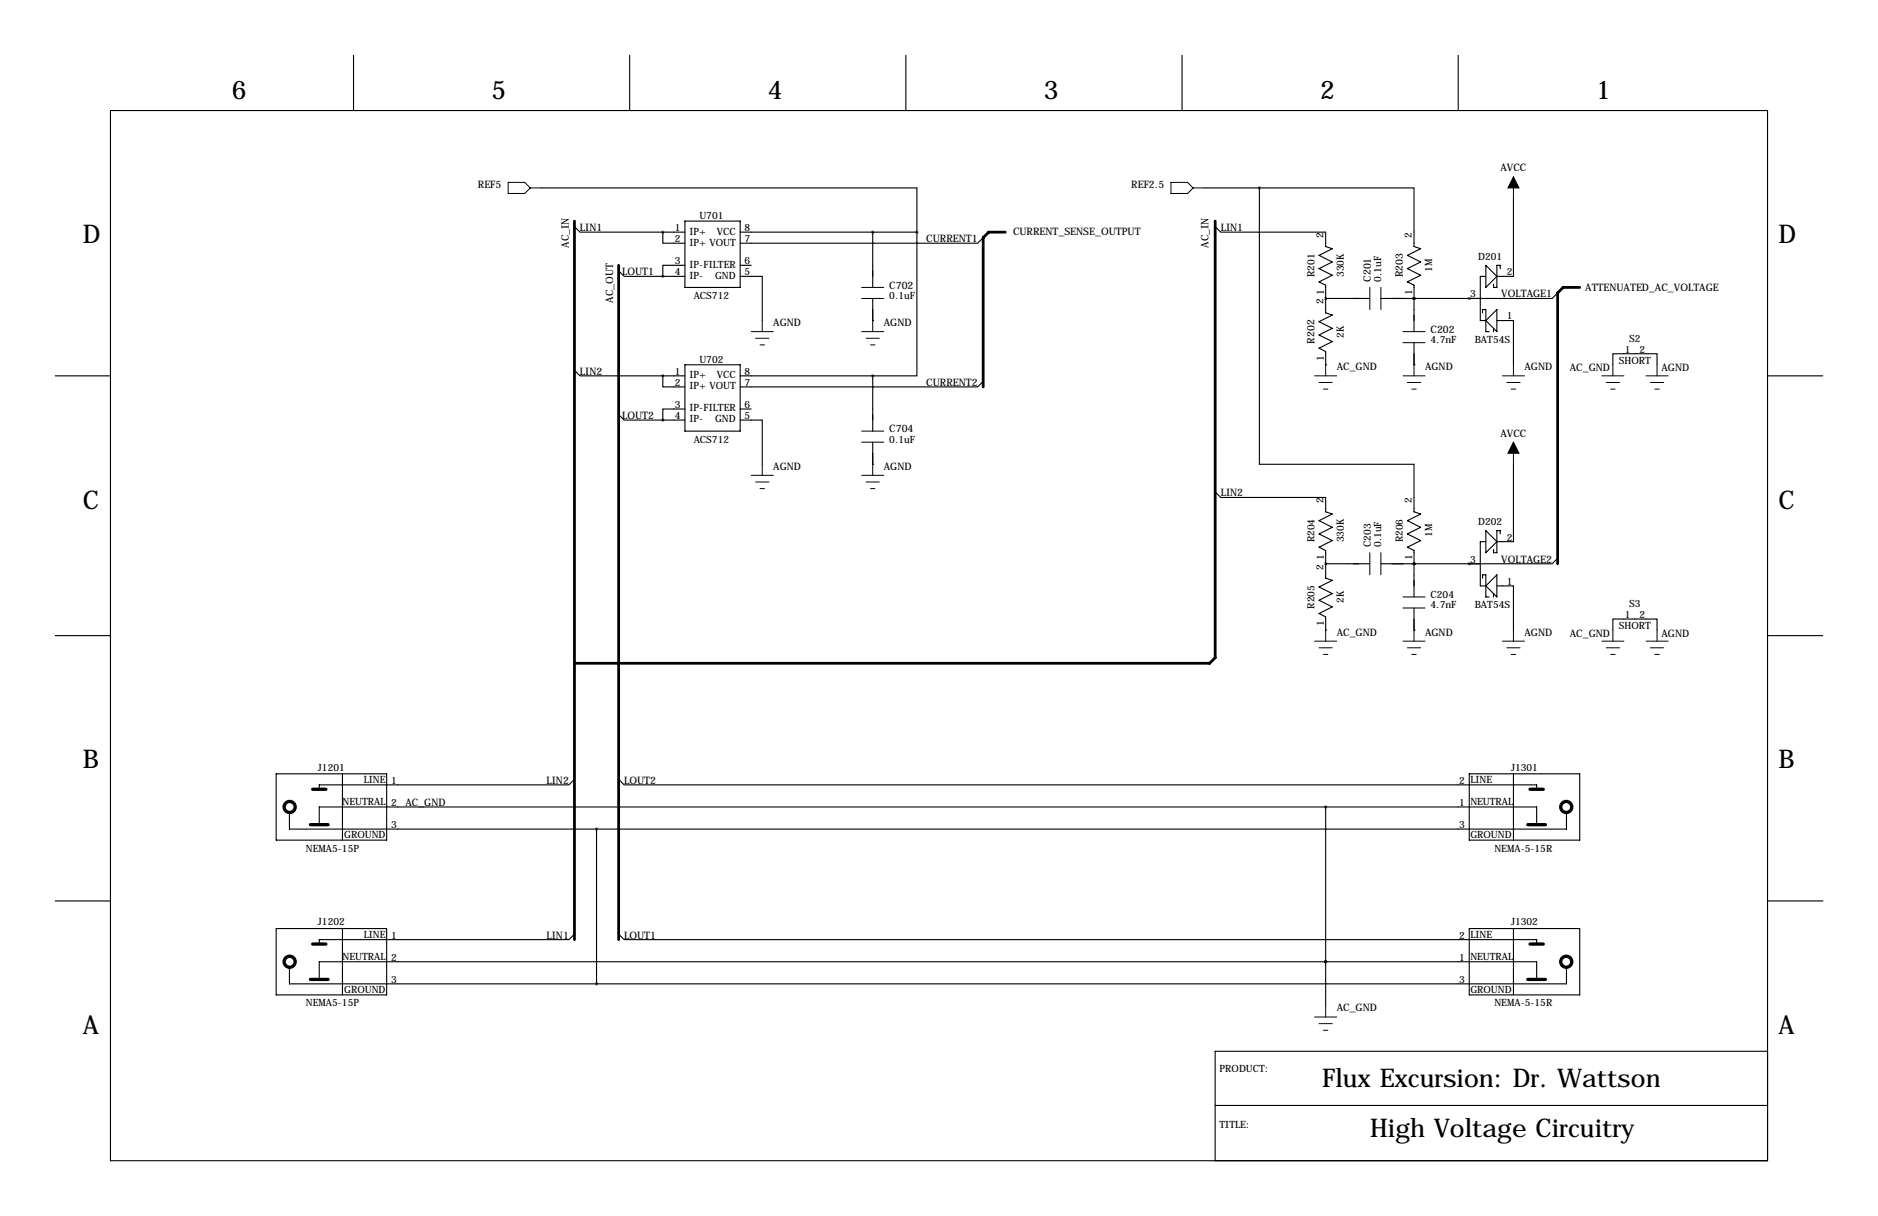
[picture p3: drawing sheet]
<svg xmlns="http://www.w3.org/2000/svg" width="432mm" height="279mm" viewBox="0 0 432 279" stroke-linecap="round" stroke-linejoin="round" font-family="sans-serif">
<g fill="none" stroke="#000" stroke-width=".25">
<path d="M81.3 12.7v12.7M144.8 12.7v12.7M208.3 12.7v12.7M271.8 12.7v12.7M335.3 12.7v12.7M25.4 25.4h381v241.3h-381zM124.5 43.2h86.3v10.1M132.1 52.1l1.2 1.2h19.1M152.4 53.3v2.6h5.1M152.4 53.3h5.1M157.5 50.8h12.7v15.2h-12.7zM170.2 53.3h40.6"/>
<path d="M200.7 53.3v12.7M210.8 53.3v33.1h-10.1M226.1 54.6l-1.3 1.3h-54.6M276.9 43.2h12.7M279.4 52.1l1.3 1.2h24.1v3.3l1.5 .6-3 1.5 3 1.5-3 1.5 3 1.5-3 1.6 1.5 .7v6.4l1.5 .5-3 1.5 3 1.5-3 1.6 3 1.5-3 1.5 1.5 .8v3M289.6 43.2v63.5h35.5v10.9l1.5 .5-3 1.5 3 1.6-3 1.5 3 1.5-3 1.5 1.5 .8v10.7M289.6 43.2h35.5v13.4l1.5 .6-3 1.5 3 1.5-3 1.5 3 1.5-3 1.6 1.5 .7v10.7M348 45.7v17.8h-3.8M142.2 62.2l1.3 1.3h8.9M152.4 63.5h5.1M157.5 61h-5.1v2.5M170.2 63.5h5.1v10.2"/>
<path d="M170.2 61h2.5M200.7 73.7h.1M200.7 68.6v5.1M304.8 68.6h.1M304.8 68.6h10.2M317.5 68.6h22.9M325.1 68.6h.1M325.1 78.7v5.1M337.8 68.6h.1M340.9 71.9v-.8h.7v5.1h.8M341.6 63.5h-1.2v10.2h1.2M341.6 61l2.6 2.5-2.6 2.5z"/>
<path d="M343.4 75.4v.8M344.2 73.7h3.8v10.1M344.2 71.1v5.1l-2.6-2.5zM344.9 61.7v-.7h-.7v5h-.8v-.7M358.1 67.3l-1.2 1.3h-19.1M12.7 86.4h12.7M132.1 85.1l1.2 1.3h19.1M142.2 95.2l1.3 1.3h8.9M152.4 86.4v2.5h5.1M152.4 86.4h5.1M152.4 96.5h5.1M157.5 94h-5.1v2.5"/>
<path d="M157.5 83.8h12.7v15.3h-12.7zM170.2 96.5h5.1v10.2M170.2 86.4h30.5M170.2 94h2.5M200.7 86.4v12.7M226.1 87.6l-1.3 1.3h-54.6M304.8 83.8h.1M325.1 83.8h.1M370.8 83.8v-2.5h10.2v2.5M406.4 86.4h12.7M200.7 106.7h.1M200.7 101.6v5.1"/>
<path d="M279.4 113l1.3 1.3h24.1v3.3l1.5 .5-3 1.5 3 1.6-3 1.5 3 1.5-3 1.5 1.5 .8v6.3l1.5 .5-3 1.6 3 1.5-3 1.5 3 1.5-3 1.6 1.5 .7v3.1M348 106.7v17.8h-3.8M304.8 129.5h.1M304.8 129.5h10.2M317.5 129.5h22.9M325.1 129.5h.1M325.1 139.7v5.1M337.8 129.5h.1M340.9 132.8v-.7h.7v5.1h.8M341.6 124.5h-1.2v10.1h1.2M341.6 121.9l2.6 2.6-2.6 2.5zM343.4 136.4v.8"/>
<path d="M344.2 132.1v5.1l-2.6-2.6zM344.2 134.6h3.8v10.2M344.9 122.7v-.8h-.7v5.1h-.8v-.8M358.1 128.3l-1.2 1.2h-19.1M12.7 146h12.7M304.8 144.8h.1M325.1 144.8h.1M370.8 144.8v-2.6h10.2v2.6M406.4 146h12.7M63.5 177.8h25.4v15.2h-25.4zM78.7 177.8v15.2M132.1 179.1l-1.3 1.2h-57.4v1.1"/>
<path d="M142.2 179.1l1.3 1.2h209.8v1.1M337.8 177.8h25.4v15.2h-25.4zM348 177.8v15.2M66.5 186.7v3.8h293.7v-3.8M73.7 189.5h-.3v-4.1h279.9v4.1h-.2M137.2 190.5v35.6M304.8 185.4v45.7M12.7 207h12.7M63.5 213.4h25.4v15.2h-25.4zM78.7 213.4v15.2M132.1 214.6l-1.3 1.3h-57.4v1M142.2 214.6l1.3 1.3h209.8v1"/>
<path d="M337.8 213.4h25.4v15.2h-25.4zM348 213.4v15.2M406.5 207h12.7M66.5 222.2v3.9h293.7v-3.9M73.7 225h-.3v-4h279.9v4h-.2M304.8 221h.1M279.4 254h127M406.4 241.6h-127v25.1"/>
</g>
<g fill="none" stroke="#000" stroke-width=".76">
<path d="M71.4 189.5h4M71.9 181.4h3M351.3 189.5h4M351.8 181.4h3M71.9 216.9h3M351.8 216.9h3M71.4 225h4M351.3 225h4"/>
<circle cx="66.6" cy="185.4" r="1.27"/>
<circle cx="360.1" cy="185.4" r="1.27"/>
<circle cx="66.6" cy="221" r="1.27"/>
<circle cx="360.1" cy="221" r="1.27"/>
</g>
<g fill="none" stroke="#000" stroke-width=".23">
<path d="M116.8 41.9h3.8l1.3 1.3-1.3 1.2h-3.8zM121.9 43.2h2.6M269.2 41.9h3.8l1.3 1.3-1.3 1.2h-3.8zM274.3 43.2h2.6M348 40.6v5.1M172.7 76.2h5.1M173.7 77.7h3.1M174.8 79.2h1M175.3 73.7v2.5M198.1 66h5.1M198.1 68.6h5.1M198.1 76.2h5.1"/>
<path d="M199.1 77.7h3.1M200.2 79.2h1M200.7 73.7v2.5M315 66v5.1M317.5 66v5.1M322.6 76.2h5.1M322.6 78.7h5.1M198.1 99.1h5.1M302.3 86.4h5M303.3 87.9h3M304.3 89.4h1M304.8 83.8v2.6"/>
<path d="M322.6 86.4h5.1M323.6 87.9h3M324.6 89.4h1M325.1 83.8v2.6M345.4 86.4h5.1M346.5 87.9h3M347.5 89.4h1M348 83.8v2.6M368.3 86.4h5.1M369.3 87.9h3.1M370.3 89.4h1M370.8 83.8v2.6"/>
<path d="M378.5 86.4h5M379.5 87.9h3M380.5 89.4h1M381 83.8v2.6M172.7 109.2h5.1M173.7 110.7h3.1M174.8 112.3h1M175.3 106.7v2.5M198.1 101.6h5.1M198.1 109.2h5.1M199.1 110.7h3.1M200.2 112.3h1"/>
<path d="M200.7 106.7v2.5M348 101.6v5.1M315 127v5.1M317.5 127v5.1M322.6 137.2h5.1M322.6 139.7h5.1M302.3 147.3h5M303.3 148.8h3M304.3 150.4h1M304.8 144.8v2.5M322.6 147.3h5.1M323.6 148.8h3"/>
<path d="M324.6 150.4h1M325.1 144.8v2.5M345.4 147.3h5.1M346.5 148.8h3M347.5 150.4h1M348 144.8v2.5M368.3 147.3h5.1M369.3 148.8h3.1M370.3 150.4h1M370.8 144.8v2.5M378.5 147.3h5M379.5 148.8h3"/>
<path d="M380.5 150.4h1M381 144.8v2.5M302.3 233.7h5M303.3 235.2h3M304.3 236.7h1M304.8 231.1v2.6"/>
</g>
<path d="M348 40.6l1.2 2.6h-2.5zM348 101.6l1.2 2.5h-2.5z" fill="#000" stroke="#000" stroke-width=".23"/>
<path d="M200.6 86.4a.05 .05 0 0 0 .1 0 .05 .05 0 0 0-.1 0zM200.6 53.3a.05 .05 0 0 0 .1 0 .05 .05 0 0 0-.1 0zM137.1 190.5a.05 .05 0 0 0 .1 0 .05 .05 0 0 0-.1 0zM137.1 226.1a.05 .05 0 0 0 .1 0 .05 .05 0 0 0-.1 0zM289.5 43.2a.05 .05 0 0 0 .1 0 .05 .05 0 0 0-.1 0z" fill="#000" stroke="#000" stroke-width=".63"/>
<path d="M132.1 50.8v165.1M231.1 53.3h-3.8l-1.2 1.3v34.3M279.4 50.8v100.3l-1.3 1.3h-146M142.2 61v154.9M363.2 66h-3.8l-1.3 1.3v62.2" fill="none" stroke="#000" stroke-width=".63"/>
<g font-size="5.9">
<text x="53.3" y="22.9">6</text>
<text x="113" y="22.9">5</text>
<text x="176.5" y="22.9">4</text>
<text x="240" y="22.9">3</text>
<text x="303.5" y="22.9">2</text>
<text x="367" y="22.9">1</text>
<text x="19" y="55.9">D</text>
<text x="408.9" y="55.9">D</text>
<text x="19" y="116.8">C</text>
<text x="408.9" y="116.8">C</text>
<text x="19" y="176.5">B</text>
<text x="408.9" y="176.5">B</text>
<text x="19" y="237.5">A</text>
<text x="408.9" y="237.5">A</text>
<text x="304" y="249.7">Flux Excursion: Dr. Wattson</text>
<text x="315.1" y="261.2">High Voltage Circuitry</text>
</g>
<g font-size="2.4">
<text x="345" y="39.4">AVCC</text>
<text x="109.9" y="43.2">REF5</text>
<text x="260.1" y="43.2">REF2.5</text>
<text x="133.3" y="53.1">LIN1</text>
<text x="280.7" y="53.1">LIN1</text>
<text x="130.8" y="56.9" transform="rotate(-90 130.8 56.9)">AC_IN</text>
<text x="213" y="55.6">CURRENT1</text>
<text x="232.9" y="54.1">CURRENT_SENSE_OUTPUT</text>
<text x="277.9" y="56.9" transform="rotate(-90 277.9 56.9)">AC_IN</text>
<text x="143" y="63.2">LOUT1</text>
<text x="315.2" y="64.8" transform="rotate(-90 315.2 64.8)">C201</text>
<text x="322.6" y="63.7" transform="rotate(-90 322.6 63.7)">R203</text>
<text x="141" y="69.6" transform="rotate(-90 141 69.6)">AC_OUT</text>
<text x="204.5" y="66.3">C702</text>
<text x="345.2" y="68.3">VOLTAGE1</text>
<text x="364.5" y="66.8">ATTENUATED_AC_VOLTAGE</text>
<text x="177.8" y="74.9">AGND</text>
<text x="203.2" y="74.9">AGND</text>
<text x="328.9" y="76.5">C202</text>
<text x="302.3" y="79" transform="rotate(-90 302.3 79)">R202</text>
<text x="133.3" y="86.1">LIN2</text>
<text x="213" y="88.6">CURRENT2</text>
<text x="307.3" y="85.1">AC_GND</text>
<text x="327.7" y="85.1">AGND</text>
<text x="350.5" y="85.1">AGND</text>
<text x="360.9" y="85.3">AC_GND</text>
<text x="382" y="85.3">AGND</text>
<text x="143" y="96.3">LOUT2</text>
<text x="204.5" y="99.3">C704</text>
<text x="345" y="100.3">AVCC</text>
<text x="177.8" y="107.9">AGND</text>
<text x="203.2" y="107.9">AGND</text>
<text x="280.7" y="114">LIN2</text>
<text x="345.2" y="129.3">VOLTAGE2</text>
<text x="307.3" y="146">AC_GND</text>
<text x="327.7" y="146">AGND</text>
<text x="350.5" y="146">AGND</text>
<text x="360.9" y="146.3">AC_GND</text>
<text x="382" y="146.3">AGND</text>
<text x="93.2" y="185.2">AC_GND</text>
<text x="125.6" y="180.1">LIN2</text>
<text x="143.5" y="180.1">LOUT2</text>
<text x="125.6" y="215.6">LIN1</text>
<text x="143.5" y="215.6">LOUT1</text>
<text x="307.3" y="232.4">AC_GND</text>
</g>
<g font-size="2.3">
<text x="155.1" y="53.1">1</text>
<text x="158.5" y="53.9">IP+</text>
<text x="160.8" y="50.3">U701</text>
<text x="164.8" y="53.9">VCC</text>
<text x="171.2" y="53.1">8</text>
<text x="155.1" y="55.6">2</text>
<text x="158.5" y="56.4">IP+ VOUT</text>
<text x="171.2" y="55.6">7</text>
<text x="304.3" y="54.7" transform="rotate(-90 304.3 54.7)">2</text>
<text x="324.6" y="54.7" transform="rotate(-90 324.6 54.7)">2</text>
<text x="339.9" y="59.7">D201</text>
<text x="155.1" y="60.7">3</text>
<text x="155.1" y="63.2">4</text>
<text x="158.5" y="61.5">IP-FILTER</text>
<text x="158.5" y="64.1">IP-</text>
<text x="164.4" y="64.1">GND</text>
<text x="171.2" y="63.2">5</text>
<text x="171.2" y="60.7">6</text>
<text x="302.3" y="63.7" transform="rotate(-90 302.3 63.7)">R201</text>
<text x="309" y="63.7" transform="rotate(-90 309 63.7)">330K</text>
<text x="317.6" y="64.8" transform="rotate(-90 317.6 64.8)">0.1uF</text>
<text x="329.3" y="62.5" transform="rotate(-90 329.3 62.5)">1M</text>
<text x="346.5" y="63.2">2</text>
<text x="159.5" y="68.7">ACS712</text>
<text x="204.5" y="68.7">0.1uF</text>
<text x="304.3" y="69.9" transform="rotate(-90 304.3 69.9)">2</text>
<text x="304.4" y="67.7" transform="rotate(-90 304.4 67.7)">1</text>
<text x="324.7" y="67.7" transform="rotate(-90 324.7 67.7)">1</text>
<text x="338" y="68.3">3</text>
<text x="309" y="77.6" transform="rotate(-90 309 77.6)">2K</text>
<text x="346.5" y="73.4">1</text>
<text x="160.8" y="83.3">U702</text>
<text x="304.4" y="83" transform="rotate(-90 304.4 83)">1</text>
<text x="328.9" y="78.8">4.7nF</text>
<text x="339.1" y="78.8">BAT54S</text>
<text x="372.2" y="83.7">SHORT</text>
<text x="373.6" y="81">1</text>
<text x="374.6" y="78.5">S2</text>
<text x="376.9" y="81">2</text>
<text x="155.1" y="86.1">1</text>
<text x="155.1" y="88.6">2</text>
<text x="158.5" y="86.9">IP+</text>
<text x="158.5" y="89.5">IP+ VOUT</text>
<text x="164.8" y="86.9">VCC</text>
<text x="171.2" y="88.6">7</text>
<text x="171.2" y="86.1">8</text>
<text x="155.1" y="93.7">3</text>
<text x="158.5" y="94.5">IP-FILTER</text>
<text x="171.2" y="93.7">6</text>
<text x="155.1" y="96.3">4</text>
<text x="158.5" y="97.1">IP-</text>
<text x="159.5" y="101.7">ACS712</text>
<text x="164.4" y="97.1">GND</text>
<text x="171.2" y="96.3">5</text>
<text x="204.5" y="101.7">0.1uF</text>
<text x="304.3" y="115.6" transform="rotate(-90 304.3 115.6)">2</text>
<text x="324.6" y="115.6" transform="rotate(-90 324.6 115.6)">2</text>
<text x="302.3" y="124.6" transform="rotate(-90 302.3 124.6)">R204</text>
<text x="309" y="124.6" transform="rotate(-90 309 124.6)">330K</text>
<text x="315.2" y="125.7" transform="rotate(-90 315.2 125.7)">C203</text>
<text x="317.6" y="125.7" transform="rotate(-90 317.6 125.7)">0.1uF</text>
<text x="322.6" y="124.6" transform="rotate(-90 322.6 124.6)">R206</text>
<text x="329.3" y="123.4" transform="rotate(-90 329.3 123.4)">1M</text>
<text x="339.9" y="120.7">D202</text>
<text x="346.5" y="124.2">2</text>
<text x="304.3" y="130.9" transform="rotate(-90 304.3 130.9)">2</text>
<text x="304.4" y="128.7" transform="rotate(-90 304.4 128.7)">1</text>
<text x="324.7" y="128.7" transform="rotate(-90 324.7 128.7)">1</text>
<text x="338" y="129.3">3</text>
<text x="328.9" y="137.4">C204</text>
<text x="346.5" y="134.4">1</text>
<text x="302.3" y="139.9" transform="rotate(-90 302.3 139.9)">R205</text>
<text x="304.4" y="143.9" transform="rotate(-90 304.4 143.9)">1</text>
<text x="309" y="138.5" transform="rotate(-90 309 138.5)">2K</text>
<text x="328.9" y="139.8">4.7nF</text>
<text x="339.1" y="139.8">BAT54S</text>
<text x="373.6" y="142">1</text>
<text x="374.6" y="139.4">S3</text>
<text x="376.9" y="142">2</text>
<text x="372.2" y="144.6">SHORT</text>
<text x="73.1" y="177">J1201</text>
<text x="83.6" y="179.9">LINE</text>
<text x="338.1" y="179.9">LINE</text>
<text x="347.4" y="177">J1301</text>
<text x="78.8" y="185">NEUTRAL</text>
<text x="89.9" y="180.1">1</text>
<text x="89.9" y="185.2">2</text>
<text x="335.5" y="180.1">2</text>
<text x="335.5" y="185.2">1</text>
<text x="338.1" y="185">NEUTRAL</text>
<text x="89.9" y="190.2">3</text>
<text x="335.5" y="190.2">3</text>
<text x="70.3" y="195.7">NEMA5-15P</text>
<text x="79.2" y="192.6">GROUND</text>
<text x="338.1" y="192.6">GROUND</text>
<text x="343.6" y="195.7">NEMA-5-15R</text>
<text x="73.1" y="212.6">J1202</text>
<text x="83.6" y="215.4">LINE</text>
<text x="89.9" y="215.6">1</text>
<text x="335.5" y="215.6">2</text>
<text x="338.1" y="215.4">LINE</text>
<text x="347.4" y="212.6">J1302</text>
<text x="78.8" y="220.5">NEUTRAL</text>
<text x="89.9" y="220.7">2</text>
<text x="335.5" y="220.7">1</text>
<text x="338.1" y="220.5">NEUTRAL</text>
<text x="89.9" y="225.8">3</text>
<text x="335.5" y="225.8">3</text>
<text x="70.3" y="231.2">NEMA5-15P</text>
<text x="79.2" y="228.1">GROUND</text>
<text x="338.1" y="228.1">GROUND</text>
<text x="343.6" y="231.2">NEMA-5-15R</text>
<text x="280.4" y="246.4">PRODUCT:</text>
<text x="280.4" y="259.1">TITLE:</text>
</g>
</svg>
